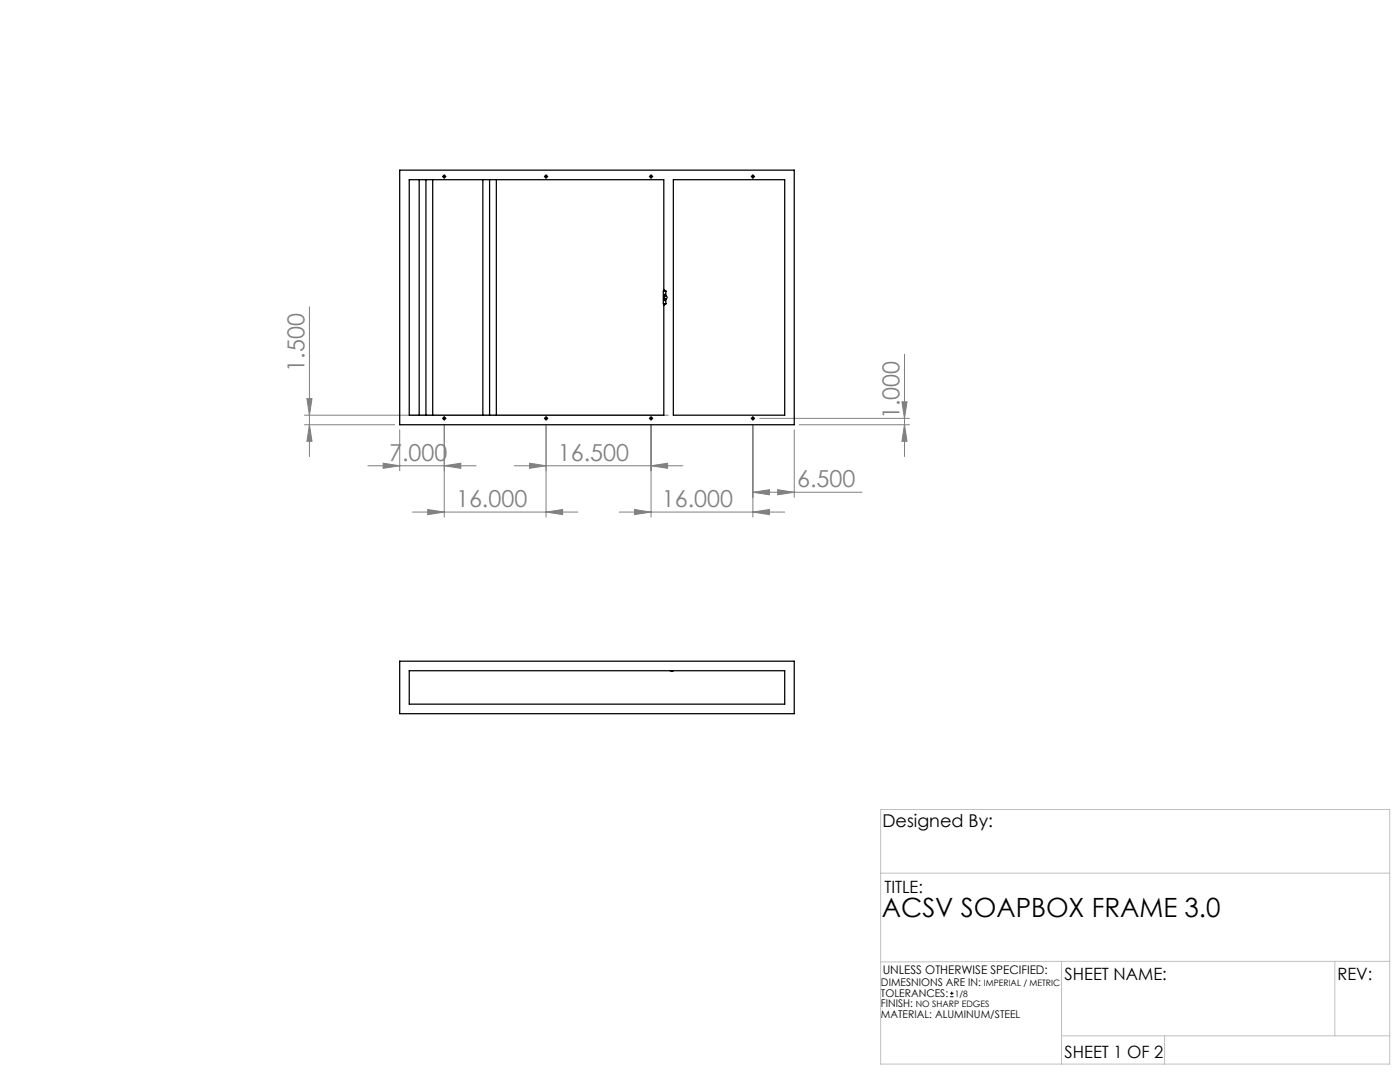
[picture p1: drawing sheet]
<svg xmlns="http://www.w3.org/2000/svg" width="279mm" height="216mm" viewBox="0 0 279 216" stroke-linecap="round" stroke-linejoin="round" font-family="sans-serif">
<g fill="none" stroke="#000" stroke-width=".2">
<path d="M88.5 35.2h.3M88.7 35.1v.2M108.9 35.2h.2M109 35.1v.2M129.8 35.2h.3M129.9 35.1v.2M150.1 35.2h.3M150.3 35.1v.2M88.5 83.5h.3M88.7 83.4v.2M108.9 83.5h.2M109 83.4v.2"/>
<path d="M129.8 83.5h.3M129.9 83.4v.2M150.1 83.5h.3M150.3 83.4v.2M189.6 198.9h.7M189.6 198.2h.7M190 197.9v.6"/>
</g>
<g fill="none" stroke="#808080" stroke-width=".2">
<path d="M61.2 79.5h1.1l-.5 3.3zM61.8 61.2v29.9M180.5 70.7v20.4M60.8 84.8h18M60.8 82.8h72.6M61.8 84.8l.5 3.3h-1.1zM73.4 92.9h21.6M76.5 92.4l3.3 .5-3.3 .5zM79.8 85.8v8.1M88.7 92.9l3.3-.5v1zM88.7 84.8v18.4M102.6 92.9h33.7"/>
<path d="M105.7 92.4l3.3 .5-3.3 .5zM109 84.8v18.4M129.9 92.9l3.3-.5v1zM129.9 84.8v18.4M150.3 98.2l3.3-.5v1zM150.3 84.8v18.4M150.3 98.2h21.7M151.6 83.5h29.9M155.2 97.7l3.3 .5-3.3 .5zM158.5 85.8v13.4M159.5 84.8h22M180 80.2h1l-.5 3.3z"/>
<path d="M180.5 84.8l.5 3.3h-1zM82.3 102.2h33M85.4 101.7l3.3 .5-3.3 .5zM109 102.2l3.3-.5v1zM123.6 102.2h33M126.6 101.7l3.3 .5-3.3 .5zM150.3 102.2l3.3-.5v1z"/>
</g>
<g fill="none" stroke="#000" stroke-width=".2" stroke-dasharray="15.2 1.3 1.3 1.3">
<path d="M88.4 35.2h-.1M88.7 35v-.1M88.7 35.5v.1M88.9 35.2h.1M108.7 35.2h-.1M109 35v-.1M109 35.5v.1M109.2 35.2h.1M129.7 35.2h-.1M129.9 35v-.1M129.9 35.5v.1M130.2 35.2h.1"/>
<path d="M150 35.2h-.1M150.3 35v-.1M150.3 35.5v.1M150.5 35.2h.1M88.4 83.5h-.1M88.7 83.2v-.1M88.7 83.7v.1M88.9 83.5h.1M108.7 83.5h-.1M109 83.2v-.1M109 83.7v.1M109.2 83.5h.1"/>
<path d="M129.7 83.5h-.1M129.9 83.2v-.1M129.9 83.7v.1M130.2 83.5h.1M150 83.5h-.1M150.3 83.2v-.1M150.3 83.7v.1M150.5 83.5h.1"/>
</g>
<path d="M175.8 161.5h101.6v50.8h-101.6zM175.8 174.2h101.6M211.9 191.8h65.5M211.9 191.8v20.5M211.9 191.8l-36.1 .1M266.4 191.8v14.9M211.9 206.7h65.5M232.4 206.7v5.6" fill="none" stroke="#c0c0c0" stroke-width=".2"/>
<g fill="#808080">
<path d="M109 102.2l3.3-.5v1zM85.4 101.7l3.3 .5-3.3 .5z"/>
<path d="M76.5 92.4l3.3 .5-3.3 .5zM88.7 92.9l3.3-.5v1zM105.7 92.4l3.3 .5-3.3 .5zM129.9 92.9l3.3-.5v1zM126.6 101.7l3.3 .5-3.3 .5zM150.3 102.2l3.3-.5v1zM150.3 98.2l3.3-.5v1zM155.2 97.7l3.3 .5-3.3 .5z"/>
<path d="M61.8 84.8l.5 3.3h-1.1zM61.2 79.5h1.1l-.5 3.3z"/>
<path d="M180 80.2h1l-.5 3.3zM180.5 84.8l.5 3.3h-1z"/>
</g>
<g fill="none" stroke="#000" stroke-width=".25">
<path d="M79.8 34h78.7v50.8h-78.7zM83.7 35.9v46.9M85 35.9v46.9M86.4 35.9v46.9M96.4 35.9v46.9M97.7 35.9v46.9M99.1 35.9v46.9M134.4 35.9h22.2v46.9h-22.2zM132.5 57.8v-21.9h-50.8v46.9h50.8v-21.9l.4-.3M132.5 57.8l.4 .3M132.5 57.8l.3 .3M132.8 58.7l-.2 .7 .2 .6"/>
<path d="M132.9 59a.33 .33 0 0 1 .2 .4 .33 .33 0 0 1-.2 .3M132.9 59l-.1-.2a.73 .73 0 0 0-.2 1.1l.1 .1 .2-.3M132.9 58.1v.9M132.9 59.7v.9M132.9 58.1h-.5v2.5h.5M79.8 131.9h78.7v10.5h-78.7zM81.7 133.8h74.9v6.7h-74.9zM133.8 133.8l.4 .2 .2-.2"/>
<circle cx="88.7" cy="35.2" r=".24"/>
<circle cx="109" cy="35.2" r=".24"/>
<circle cx="129.9" cy="35.2" r=".24"/>
<circle cx="150.3" cy="35.2" r=".24"/>
<circle cx="88.7" cy="83.5" r=".24"/>
<circle cx="109" cy="83.5" r=".24"/>
<circle cx="129.9" cy="83.5" r=".24"/>
<circle cx="150.3" cy="83.5" r=".24"/>
</g>
<text font-size="5.3" x="176" y="182.9">ACSV SOAPBOX FRAME 3.0</text>
<g font-size="4.7" fill="#808080">
<text x="60.7" y="74.1" transform="rotate(-90 60.7 74.1)">1.500</text>
<text x="179.5" y="83.6" transform="rotate(-90 179.5 83.6)">1.000</text>
<text x="77.7" y="91.9">7.000</text>
<text x="111.3" y="91.9">16.500</text>
<text x="91" y="101.2">16.000</text>
<text x="132.1" y="101.2">16.000</text>
<text x="159.1" y="97.2">6.500</text>
</g>
<text font-size="3.5" x="176.1" y="165">Designed By:</text>
<g font-size="3.4">
<text x="176.5" y="178.1">TITLE:</text>
<text x="212.5" y="195.5">SHEET NAME:</text>
<text x="266.9" y="195.5">REV:</text>
<text x="212.5" y="211.1">SHEET 1 OF 2</text>
</g>
<text font-size="2.4" x="176.2" y="194.4">UNLESS OTHERWISE SPECIFIED:</text>
<g font-size="2.1">
<text x="175.8" y="196.8">DIMESNIONS ARE IN:</text>
<text x="175.8" y="198.9">TOLERANCES:</text>
<text x="175.8" y="201">FINISH:</text>
<text x="175.8" y="203.1">MATERIAL: ALUMINUM/STEEL</text>
</g>
<g font-size="1.8">
<text x="196.3" y="196.8">IMPERIAL / METRIC</text>
<text x="182.8" y="201">NO SHARP EDGES</text>
<text x="190.5" y="198.9">1/8</text>
</g>
</svg>
